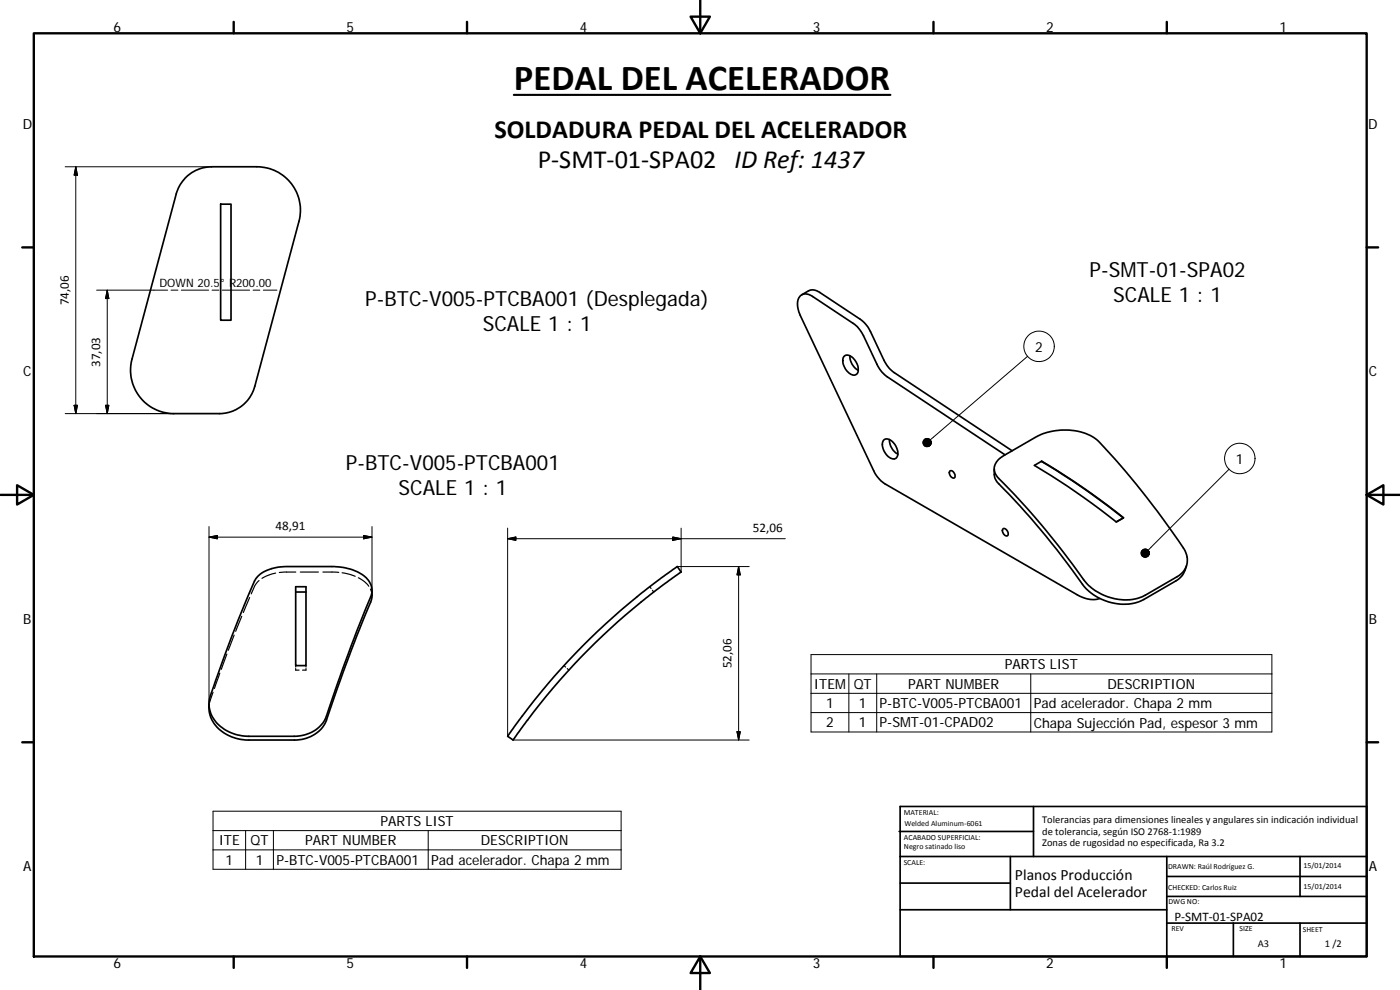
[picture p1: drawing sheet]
<svg xmlns="http://www.w3.org/2000/svg" width="420mm" height="297mm" viewBox="0 0 420 297" stroke-linecap="round" stroke-linejoin="round" font-family="sans-serif">
<g fill="none" stroke="#000" stroke-width=".51">
<path d="M55.8 53.2a11.3 11.3 0 0 1 7.7-3.2h13.6a13 13 0 0 1 12.6 16.4l-13.2 49.5a11 11 0 0 1-10.7 8.2h-13.6a13 13 0 0 1-12.6-16.4l13.4-49.8 1-2.3zM66.2 61.3h3.1v34.8h-3.1zM240.6 88.5l2.1-1.3a3.1 3.1 0 0 1 3.3 .5l12.2 8.1a9.2 9.2 0 0 1 3 3.7l4.1 8.6a9.6 9.6 0 0 0 3.1 3.7l35.4 23.5M253.2 107a2.16 2.16 0 0 1 3.3 1 3.7 3.7 0 0 1 .7 4.2 1.91 1.91 0 0 1-2.8-.6 4.1 4.1 0 0 1-1.2-4.6zM255.1 106.7a5 5 0 0 0 2.5 4.4M265.1 132.1a2.18 2.18 0 0 1 3.3 1 3.5 3.5 0 0 1 .5 4.4 2.79 2.79 0 0 1-3.4-1.8 3.4 3.4 0 0 1-.4-3.6zM266.9 131.9a5.1 5.1 0 0 0 2.6 4.4M299.5 138.1l1.8-1.4 9.6-5.6a18 18 0 0 1 18.2 .8 227.8 227.8 0 0 1 26.7 33.7 5.6 5.6 0 0 1-2.5 7.4l-9.6 5.6a15.5 15.5 0 0 1-18.1-4.2 250.8 250.8 0 0 0-26.6-31.8 3.5 3.5 0 0 1 .5-4.5zM301.6 136.5l-35.3-23.4a9.1 9.1 0 0 1-3.1-3.8l-4-8.5a9.6 9.6 0 0 0-3.2-3.8l-12.1-8a2.68 2.68 0 0 0-3.3-.6 2.68 2.68 0 0 0-1.3 3.1l.9 3.1 22 46.6a9.5 9.5 0 0 0 3.4 4l57.7 33.3a8.4 8.4 0 0 0 6.8 1.1M312.5 138.4a215.6 215.6 0 0 1 24.6 17M312.6 138.4l-2.2 1.2a223.1 223.1 0 0 1 24.6 17l2.2-1.2a222.3 222.3 0 0 0-24.6-17v.1M285.1 141.3a1.31 1.31 0 0 1 1.3 .7 1.31 1.31 0 0 1-.1 1.4 1.53 1.53 0 0 1-1.2-2.1z"/>
<path d="M298.4 140.7v2l.5 1.4a280.4 280.4 0 0 1 27.1 32.6 15.6 15.6 0 0 0 17.3 3.2l9.6-5.6a6.3 6.3 0 0 0 3.2-4.5M301 158.7a1.3 1.3 0 0 1 1.3 .6 1.3 1.3 0 0 1-.1 1.5 1.51 1.51 0 0 1-1.2-2.1zM337.1 155.4h.1M337.1 155.4l-2.1 1.2M77.4 172.9a12.6 12.6 0 0 1 8.6-2.9h13.6a14.1 14.1 0 0 1 11 4.1 4.9 4.9 0 0 1 .6 5 604.8 604.8 0 0 0-13.8 37.1 10.3 10.3 0 0 1-9.1 4.7h-13.6a11.7 11.7 0 0 1-11.7-7.9 7.4 7.4 0 0 1 .1-4.3 390.2 390.2 0 0 1 13.7-35zM88.7 176h3.1v23.7h-3.1zM88.7 177.6h3.1M111.6 177.2l-.1 2.5a614.1 614.1 0 0 0-14 37.4 10.3 10.3 0 0 1-9.2 4.9h-13.6a11.6 11.6 0 0 1-11.8-8.2l-.2-2.6M175 193.7a199.5 199.5 0 0 1 26-22.1l2.3-1.6 1.1 1.6-5.7 4.1a199.4 199.4 0 0 0-44.7 46.3l-1.7-1.1 1.1-1.5a205.3 205.3 0 0 1 21.6-25.7zM269.8 249.5h40.4M270.1 257h140.1M270.1 242h140.1v45h-140.1z"/>
<path d="M303.2 257v16M310.2 242v15M350.2 257v30M390.2 257v12M270.1 273h80.1M270.1 265h33.1M350.2 277h60M350.2 269h60M350.2 263h60M370.2 277v10M390.2 277v10"/>
</g>
<g fill="none" stroke="#000" stroke-width=".36">
<path d="M74.9 179.3l-1.9 4.5M77.7 174.2l-1.2 1.5-1.1 2.5M82.7 172l-2.2 .6-1.9 .9M88.8 171.6l-5 .2M90.1 171.6h5.5M96.9 171.6l4.8 .1M102.7 171.9l3.9 1M107.5 173.4l1.8 1 1.4 1.5M111.2 176.7l.4 2M195 176l.4 .6M195.8 177.1l.4 .5M68.1 196.3l-1.7 4.5"/>
<path d="M70.3 190.6l-1.8 4.5M72.5 184.9l-1.8 4.5M88.7 199.7v.5M91.8 199.7v.5M169.3 199.7l.4 .5M62.8 211.6l-.1 .8M63.9 207.7l-1 3.1M66 202l-1.6 4.6M88.7 200.6v.5h1.1M91.8 200.6v.5h-1M170.3 200.6l.4 .5"/>
</g>
<g fill="none" stroke="#000" stroke-width=".3">
<path d="M19.6 50h43.9M22.7 50l.6 2.6h-1.1zM22.7 50v74.1M32.2 87.1l.5 2.5h-1zM32.2 87.1v37M50.3 87.1h-21.3M51.3 87.1h2.1M54.4 87.1h8.2M63.6 87.1h2.1M66.7 87.1h8.2M76 87.1h2M79 87.1h4.1"/>
<path d="M308.4 106.9l-29.2 25.1M19.6 124.1h32.6M22.2 121.6h1.1l-.6 2.5zM31.7 121.6h1l-.5 2.5zM62.7 158v53.5M111.6 158v19.2M152.3 158.5v62.4M204.4 158.5v13.1M368.9 140.8l-24.3 24.3M62.7 161.2l2.5-.5v1zM62.7 161.2h48.9M109.1 160.7l2.5 .5-2.5 .5z"/>
<path d="M152.3 161.6l2.5-.5v1zM201.9 161.1l2.5 .5-2.5 .5zM203.3 170h21.5M221.7 170v52M221.7 170l.5 2.5h-1zM235.7 161.6h-83.4M243.4 196.4h138.3v23.2h-138.3zM221.2 219.5h1l-.5 2.5zM243.4 202.2h138.3M243.4 208h138.3M243.4 213.8h138.3M254.8 202.2v17.4"/>
<path d="M263.1 202.2v17.4M309.3 202.2v17.4M154 222h70.8M63.9 249.2h122.5M63.9 255h122.5M63.9 243.4h122.5v17.4h-122.5zM73.7 249.2v11.6M82.1 249.2v11.6M128.5 249.2v11.6"/>
<circle cx="311.8" cy="103.9" r="4.6"/>
<circle cx="372.1" cy="137.6" r="4.6"/>
</g>
<g fill="none" stroke="#000" stroke-width=".71">
<path d="M10.1 10h400.1v277h-400.1zM70.1 6.6v3.4M140.2 6.6v3.4M207.3 5h5.8l-2.9 5zM210.2 0v10M280.2 6.6v3.4M350.2 6.6v3.4M6.7 74.2h3.4M410.2 74.2h3.4M.2 148.5h9.9M5.1 145.6l5 2.9-5 2.9zM410.2 148.5l5-2.9v5.8z"/>
<path d="M410.2 148.5h9.9M6.7 222.7h3.4M410.2 222.7h3.4M70.1 287v3.4M140.2 287v3.4M210.2 287l2.9 5h-5.8zM210.2 287v10M280.2 287v3.4M350.2 287v3.4"/>
</g>
<path d="M154.2 28.5h113" fill="none" stroke="#000" stroke-width=".63"/>
<g fill="#000" stroke="#000" stroke-width=".3">
<path d="M22.7 50l.6 2.6h-1.1zM32.2 87.1l.5 2.5h-1zM22.2 121.6h1.1l-.6 2.5zM31.7 121.6h1l-.5 2.5zM279.3 132.3l.2 .5zM279.2 132.1l.3 .7zM279 131.8l.5 1zM278.8 131.7l.7 1.1zM278.6 131.6l.9 1.2zM278.3 131.6h.3l.9 1.2zM278 131.6h.3l1.2 1.2zM277.8 131.6h.2l1.5 1.2z"/>
<path d="M277.5 131.8l.3-.2 1.7 1.2zM277.5 131.8l2 1-2.2-.8zM277.3 132l2.2 .8-2.3-.7zM277.2 132.1l2.3 .7-2.5-.4zM277 132.4l2.5 .4-2.5-.1zM277 132.7l2.5 .1-2.5 .1zM277 132.9l2.5-.1-2.5 .4zM277 133.2l2.5-.4-2.3 .7zM277.2 133.5l2.3-.7-2.2 .8zM277.3 133.6l2.2-.8-2 1zM277.5 133.8l2-1-1.7 1.2zM277.8 134l1.7-1.2-1.5 1.2z"/>
<path d="M278 134l1.5-1.2-1.2 1.2zM279.5 132.8l-.9 1.2h-.3zM279.5 132.8l-.9 1.2zM279.5 132.8l-.7 1.1zM279.5 132.8l-.5 1zM279.5 132.8l-.3 .7zM279.5 132.8l-.2 .5zM279.5 132.8v.3zM62.7 161.2l2.5-.5v1zM109.1 160.7l2.5 .5-2.5 .5zM152.3 161.6l2.5-.5v1zM201.9 161.1l2.5 .5-2.5 .5z"/>
<path d="M221.7 170l.5 2.5h-1zM344.8 165.4l.1 .5zM344.7 165.2l.2 .7zM344.5 165l.4 .9zM344.3 164.9l.6 1zM344 164.8l.9 1.1zM343.8 164.7l.2 .1 .9 1.1zM343.5 164.7h.3l1.1 1.2zM343.2 164.8l.3-.1 1.4 1.2zM343 164.9l.2-.1 1.7 1.1zM342.8 165.1l.2-.2 1.9 1zM342.8 165.1l2.1 .8-2.3-.6z"/>
<path d="M342.6 165.3l2.3 .6-2.4-.3zM342.5 165.6l2.4 .3-2.5-.1zM342.4 165.8l2.5 .1-2.5 .2zM342.4 166.1l2.5-.2-2.4 .5zM342.5 166.4l2.4-.5-2.3 .7zM342.6 166.6l2.3-.7-2.1 .9zM342.8 166.8l2.1-.9-1.9 1.1zM343 167l1.9-1.1-1.7 1.2zM343.2 167.1l1.7-1.2-1.4 1.3zM343.5 167.2l1.4-1.3-1.1 1.3zM344.9 165.9l-.9 1.3h-.2zM344.9 165.9l-.6 1.2-.3 .1z"/>
<path d="M344.9 165.9l-.6 1.2zM344.9 165.9l-.4 1zM344.9 165.9l-.2 .8zM344.9 165.9l-.1 .6zM344.9 165.9v.3zM221.2 219.5h1l-.5 2.5z"/>
</g>
<text font-size="11" x="154.2" y="26.9">PEDAL DEL ACELERADOR</text>
<g font-size="7.9">
<text x="148.4" y="41.4">SOLDADURA PEDAL DEL ACELERADOR</text>
<text x="161.4" y="50.4">P‐SMT‐01‐SPA02 ID Ref: 1437</text>
</g>
<g font-size="6.3">
<text x="327" y="83">P-SMT-01-SPA02</text>
<text x="109.6" y="91.9">P-BTC-V005-PTCBA001 (Desplegada)</text>
<text x="334.1" y="90.6">SCALE 1 : 1</text>
<text x="144.9" y="99.5">SCALE 1 : 1</text>
<text x="103.8" y="140.9">P-BTC-V005-PTCBA001</text>
<text x="119.6" y="148.4">SCALE 1 : 1</text>
</g>
<g font-size="4.7">
<text x="304.6" y="263.9">Planos Producción</text>
<text x="304.6" y="269.3">Pedal del Acelerador</text>
</g>
<g font-size="4.2">
<text x="34" y="9.6">6</text>
<text x="104" y="9.6">5</text>
<text x="174" y="9.6">4</text>
<text x="244" y="9.6">3</text>
<text x="314" y="9.6">2</text>
<text x="384" y="9.6">1</text>
<text x="6.8" y="38.7">D</text>
<text x="410.6" y="38.7">D</text>
<text x="310.7" y="105.5">2</text>
<text x="7" y="112.9">C</text>
<text x="410.8" y="112.9">C</text>
<text x="370.9" y="139.1">1</text>
<text x="7" y="187.1">B</text>
<text x="410.8" y="187.1">B</text>
<text x="301.6" y="200.9">PARTS LIST</text>
<text x="244.3" y="206.6">ITEM</text>
<text x="256.2" y="206.7">QT</text>
<text x="272.5" y="206.6">PART NUMBER</text>
<text x="332.3" y="206.7">DESCRIPTION</text>
<text x="247.9" y="212.4">1</text>
<text x="257.8" y="212.4">1</text>
<text x="264" y="212.5">P-BTC-V005-PTCBA001</text>
<text x="310.2" y="212.5">Pad acelerador. Chapa 2 mm</text>
<text x="247.9" y="218.2">2</text>
<text x="257.8" y="218.2">1</text>
<text x="264" y="218.2">P-SMT-01-CPAD02</text>
<text x="310.2" y="218.4">Chapa Sujección Pad, espesor 3 mm</text>
<text x="114.2" y="247.8">PARTS LIST</text>
<text x="65.7" y="253.6">ITE</text>
<text x="75.2" y="253.7">QT</text>
<text x="91.6" y="253.6">PART NUMBER</text>
<text x="144.3" y="253.7">DESCRIPTION</text>
<text x="7" y="261.3">A</text>
<text x="67.7" y="259.4">1</text>
<text x="76.7" y="259.4">1</text>
<text x="83" y="259.4">P-BTC-V005-PTCBA001</text>
<text x="129.4" y="259.5">Pad acelerador. Chapa 2 mm</text>
<text x="410.8" y="261.3">A</text>
<text x="34" y="290.4">6</text>
<text x="104" y="290.4">5</text>
<text x="174" y="290.4">4</text>
<text x="244" y="290.4">3</text>
<text x="314" y="290.4">2</text>
<text x="384" y="290.4">1</text>
</g>
<g font-size="3.9">
<text x="20.7" y="91.6" transform="rotate(-90 20.7 91.6)">74,06</text>
<text x="30.1" y="110.1" transform="rotate(-90 30.1 110.1)">37,03</text>
<text x="82.7" y="159.1">48,91</text>
<text x="225.9" y="159.5">52,06</text>
<text x="219.6" y="200.5" transform="rotate(-90 219.6 200.5)">52,06</text>
<text x="352.5" y="276.2">P‐SMT‐01‐SPA02</text>
</g>
<text font-size="3.5" x="47.8" y="86.2">DOWN 20.5° R200.00</text>
<g font-size="3.1">
<text x="312.8" y="246.8">Tolerancias para dimensiones lineales y angulares sin indicación individual</text>
<text x="312.8" y="250.4">de tolerancia, según ISO 2768‐1:1989</text>
<text x="312.8" y="254">Zonas de rugosidad no especificada, Ra 3.2</text>
<text x="377.5" y="284.1">A3</text>
<text x="397.6" y="284.2">1 /2</text>
</g>
<g font-size="2.4">
<text x="271.2" y="244.4">MATERIAL:</text>
<text x="271.3" y="251.9">ACABADO SUPERFICIAL:</text>
<text x="271.4" y="247.9">Welded Aluminum‐6061</text>
<text x="271.3" y="254.6">Negro satinado liso</text>
<text x="271.2" y="259.7">SCALE:</text>
<text x="350.6" y="260.8">DRAWN: Raúl Rodríguez G.</text>
<text x="391.2" y="260.6">15/01/2014</text>
<text x="350.6" y="267">CHECKED: Carlos Ruiz</text>
<text x="391.2" y="266.6">15/01/2014</text>
<text x="350.7" y="271.4">DWG NO:</text>
<text x="351.6" y="279.3">REV</text>
<text x="372" y="279.4">SIZE</text>
<text x="391" y="279.6">SHEET</text>
</g>
</svg>
